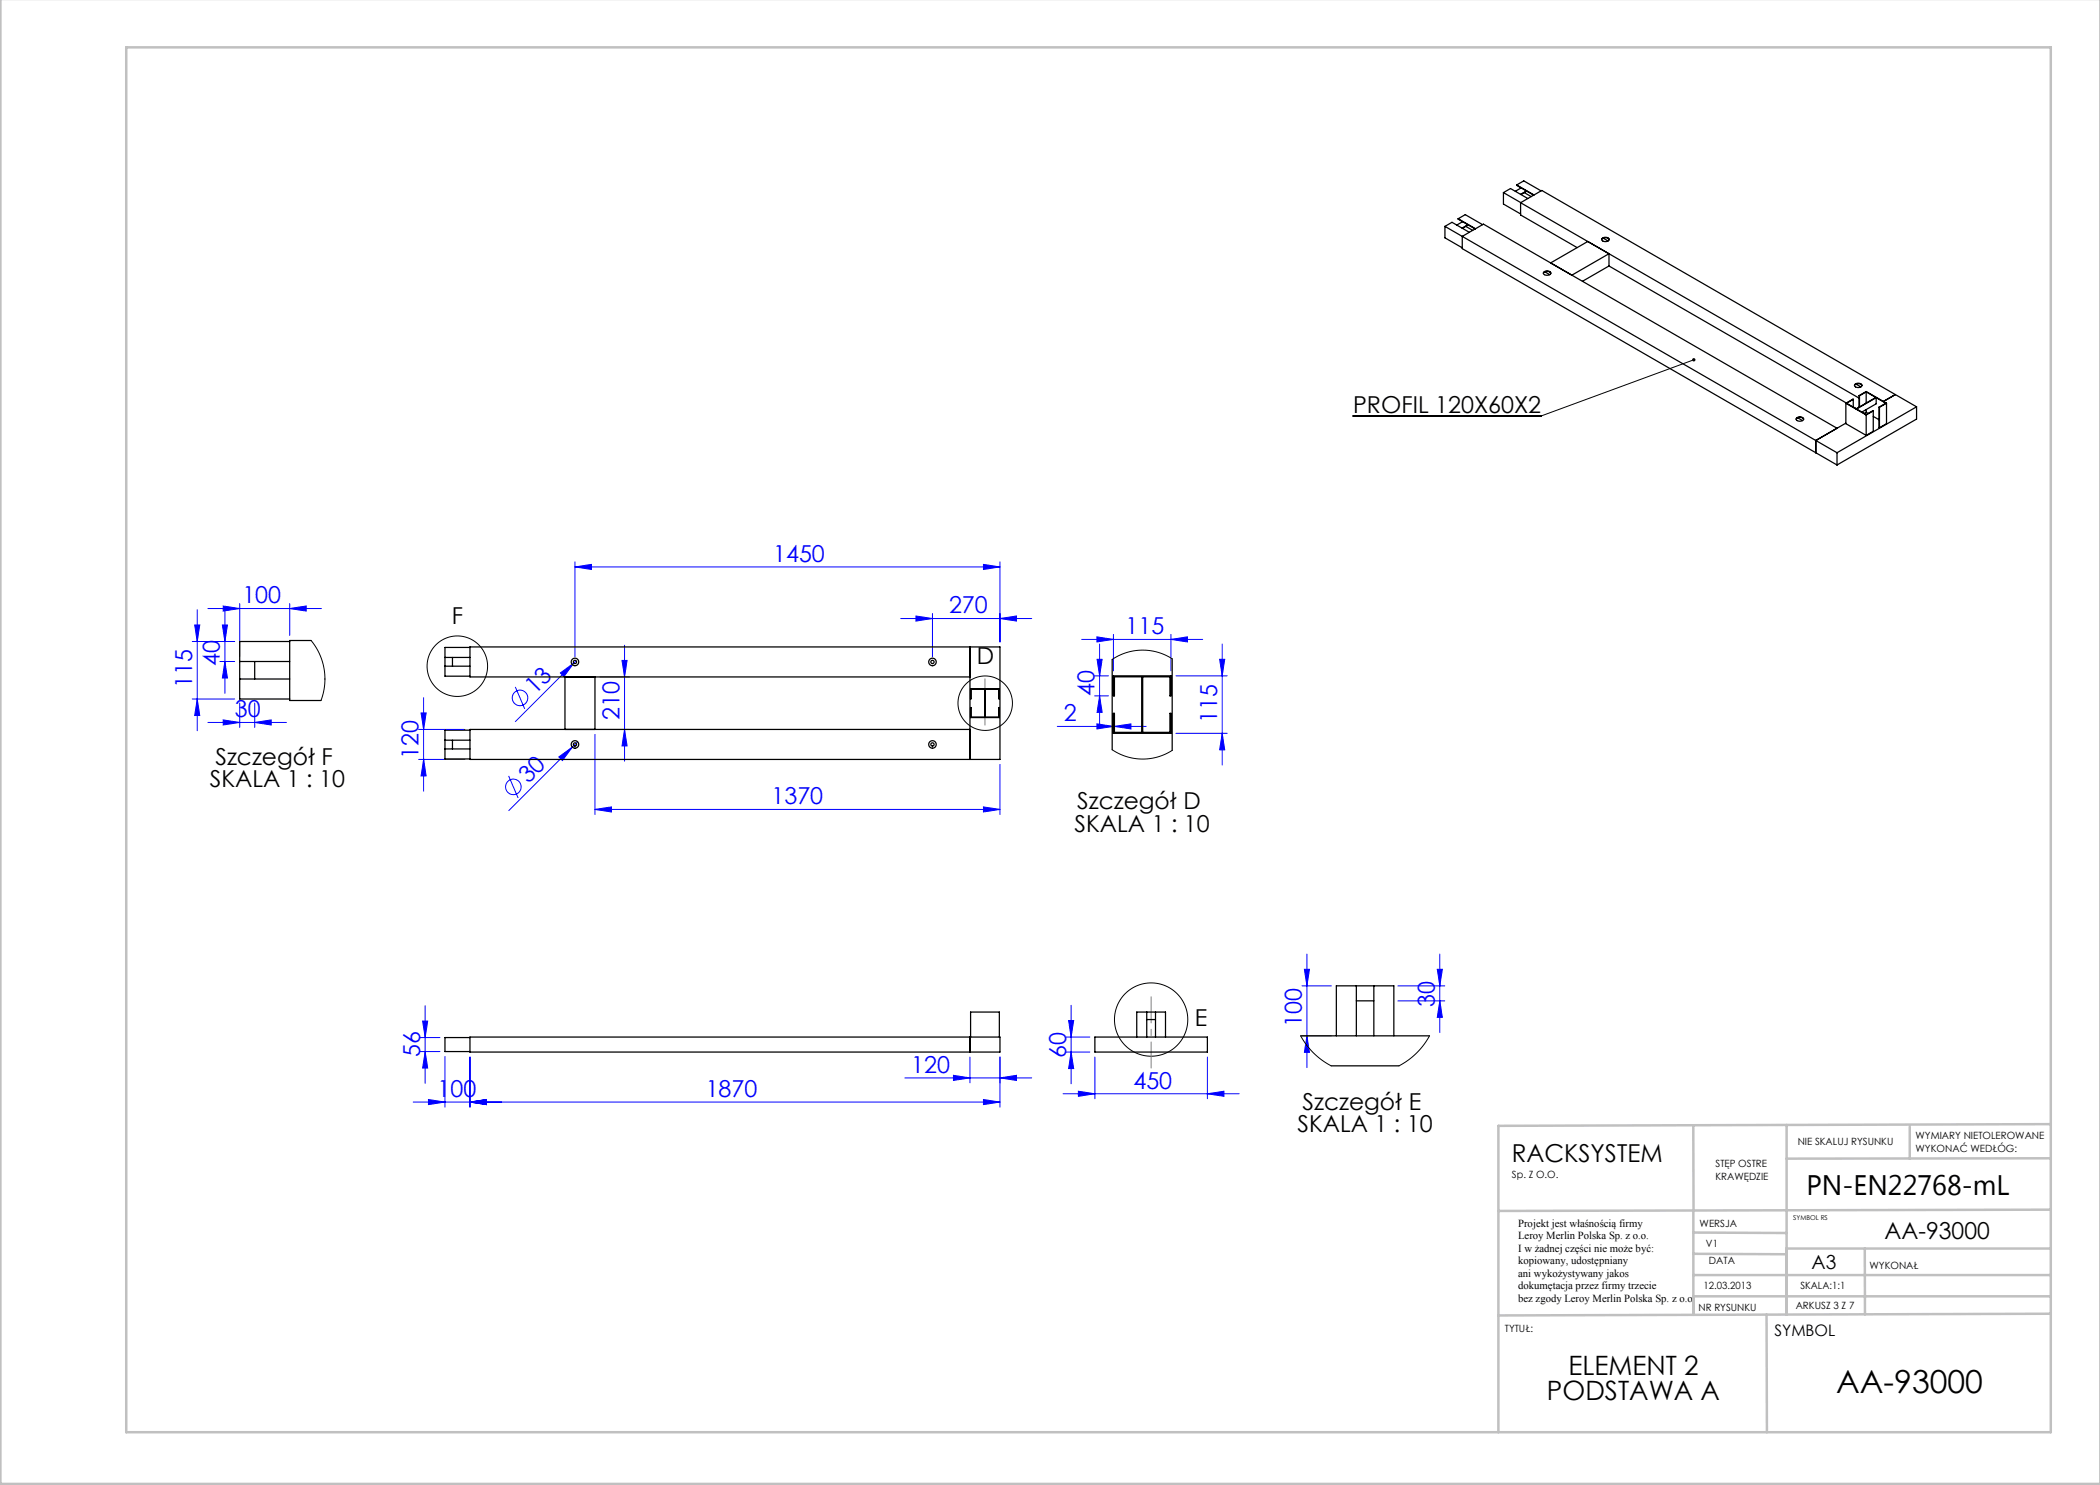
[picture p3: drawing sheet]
<svg xmlns="http://www.w3.org/2000/svg" width="420mm" height="297mm" viewBox="0 0 420 297" stroke-linecap="round" stroke-linejoin="round" font-family="sans-serif">
<g fill="none" stroke="#00f" stroke-width=".2">
<path d="M115 113.4l3.3-.5v1zM115 112.4v19M115 113.4h85M196.7 112.9l3.3 .5-3.3 .5zM200 112.4v16M38.4 139.8h8.5M38.9 125h1.1l-.6 3.3zM39.4 139.8l.6 3.3h-1.1zM39.4 122v24.2M41.6 121.7h22.7M44 132.3h2.9M44.5 125h1l-.5 3.3z"/>
<path d="M44.6 121.2l3.3 .5-3.3 .5zM45 132.3l.5 3.3h-1zM45 122v16.7M46.9 128.3h-8.5M47.9 120.7v10.6M57.9 121.7l3.3-.5v1zM57.9 120.7v6.4M84.7 139.5v18.7M103.1 137.4l1.8 4.4M112.1 134.6l2.7-2-2 2.7zM115.2 132.2l-12.1 12.1M120 135.4h5.9"/>
<path d="M124.4 132.1h1l-.5 3.3zM124.9 129v23.2M180.1 123.7h26.2M183.2 123.2l3.3 .5-3.3 .5zM186.5 122.7v8.7M200 123.7l3.3-.5v1zM216.3 127.9h24.2M218.9 135.2h2.8M218.9 139.2h2.8M219.4 127.4l3.3 .5-3.3 .5zM219.4 131.9h1l-.5 3.3zM219.9 139.2l.5 3.3h-1z"/>
<path d="M219.9 128.8v16.7M222.7 126.9v7.3M234.2 127.9l3.3-.5v1zM234.2 126.9v7.3M235.2 135.2h10.2M243.9 131.9h1l-.5 3.3zM244.4 128.8v24.2M41.6 144.5h15.7M44.6 144l3.3 .5-3.3 .5zM47.9 140.6v4.9M50.9 144.5l3.3-.5v1zM50.9 140.6v4.9"/>
<path d="M83.7 145.9h9.3M83.7 151.9h9.3M84.2 142.6h1l-.5 3.3zM84.7 151.9l.5 3.3h-1zM101.7 155.2l1.9 4.4M111.8 151.4l2.7-2-2 2.7zM115.5 148.4l-13.7 13.7M119 146.9v16M120 145.9h5.9M124.9 145.9l.5 3.3h-1zM200 152.9v10M211.5 145.3h17.7"/>
<path d="M219.4 144.8l3.3 .5-3.3 .5zM222.7 143.7v2.6M222.9 145.3l3.3-.5v1zM222.9 143.7v2.6M235.2 146.7h10.2M244.4 146.7l.5 3.3h-1zM119 161.9l3.3-.5v1zM119 161.9h81M196.7 161.4l3.3 .5-3.3 .5zM260.4 197.2h5.9M260.9 193.9h1l-.5 3.3zM261.4 190.8v22.7"/>
<path d="M279.6 197.2h9.4M287.5 193.9h1l-.5 3.3zM288 190.8v15.7M84 207.5h4M84 210.3h4M84.5 204.2h1l-.5 3.3zM85 201.2v15.5M85 210.3l.5 3.3h-1zM85.7 219.9l3.3 .5-3.3 .5zM89 211.3v10.1M94 211.4v10M181 215.6h25.3"/>
<path d="M190.7 215.1l3.3 .5-3.3 .5zM194 211.4v5.2M196.7 219.9l3.3 .5-3.3 .5zM200 215.6l3.3-.5v1zM200 211.4v10M212.6 218.8h35.2M213.2 207.4h4.8M213.2 210.4h4.8M213.7 204.1h1l-.5 3.3zM214.2 210.4l.5 3.3h-1zM214.2 201.1v15.7M215.7 218.2l3.3 .6-3.3 .5z"/>
<path d="M219 211.4v8.4M241.5 218.8l3.3-.6v1.1zM241.5 211.4v8.4M260.4 207.2h5.9M261.4 207.2l.5 3.3h-1zM279.6 200.2h9.4M288 200.2l.5 3.3h-1zM82.6 220.4h117.4M94 220.4l3.3-.5v1z"/>
<circle cx="104" cy="139.6" r="1.56"/>
<circle cx="102.7" cy="157.4" r="1.56"/>
</g>
<g fill="none" stroke="#000" stroke-width=".2">
<path d="M338.8 72l-30.6 11.2h-37.6"/>
<circle cx="91.5" cy="133.2" r="6.1"/>
<circle cx="197" cy="140.6" r="5.4"/>
<circle cx="230.2" cy="203.9" r="7.3"/>
</g>
<path d="M197 135.8v9.2" fill="none" stroke="#808080" stroke-width=".2" stroke-dasharray="15.2 1.3 1.3 1.3" stroke-dashoffset="12.5"/>
<path d="M230.2 199.4v14.2" fill="none" stroke="#808080" stroke-width=".2" stroke-dasharray="15.2 1.3 1.3 1.3" stroke-dashoffset="10"/>
<g fill="none" stroke="#c0c0c0" stroke-width=".5">
<path d="M.1 -.1v296.9h419.9M25.2 9.5h385v276.9h-385zM338.7 225.2v16.9M357.3 225v37.9M382 225.4v6.3M410.1 224.8l-110.4 .4v61.2M410.1 231.7h-52.8M338.7 259.3h71.5M338.7 255h71.5M338.7 250.8l18.6 .1M338.7 246.5l18.6 .1M338.7 242.1v20.9"/>
<path d="M373 249.7v13.2M410.1 241.9l-110.4 .3M410.2 249.7h-52.9v13.2M353.3 262.9l.1 23.5M410.2 262.7l-110.5 .4"/>
</g>
<path d="M338.5 71.7a.34 .34 0 0 1 .6 .1l-.3 .2 .3-.2a.34 .34 0 0 1-.4 .5 .34 .34 0 0 1-.2-.6z" fill="#000"/>
<g fill="#00f">
<path d="M111.8 151.4l2.7-2-2 2.7z"/>
<path d="M112.1 134.6l2.7-2-2 2.7z"/>
<path d="M200 215.6l3.3-.5v1zM190.7 215.1l3.3 .5-3.3 .5zM241.5 218.8l3.3-.6v1.1zM215.7 218.2l3.3 .6-3.3 .5zM222.9 145.3l3.3-.5v1zM219.4 144.8l3.3 .5-3.3 .5zM57.9 121.7l3.3-.5v1zM44.6 121.2l3.3 .5-3.3 .5z"/>
<path d="M94 220.4l3.3-.5v1zM196.7 219.9l3.3 .5-3.3 .5zM85.7 219.9l3.3 .5-3.3 .5zM94 220.4l3.3-.5v1z"/>
<path d="M119 161.9l3.3-.5v1zM196.7 161.4l3.3 .5-3.3 .5z"/>
<path d="M44.6 144l3.3 .5-3.3 .5zM50.9 144.5l3.3-.5v1z"/>
<path d="M200 123.7l3.3-.5v1zM183.2 123.2l3.3 .5-3.3 .5zM196.7 112.9l3.3 .5-3.3 .5zM115 113.4l3.3-.5v1z"/>
<path d="M243.9 131.9h1l-.5 3.3zM244.4 146.7l.5 3.3h-1z"/>
<path d="M84.2 142.6h1l-.5 3.3zM84.7 151.9l.5 3.3h-1zM213.7 204.1h1l-.5 3.3zM214.2 210.4l.5 3.3h-1z"/>
<path d="M84.5 204.2h1l-.5 3.3zM85 210.3l.5 3.3h-1z"/>
<path d="M44.5 125h1l-.5 3.3zM45 132.3l.5 3.3h-1z"/>
<path d="M287.5 193.9h1l-.5 3.3zM288 200.2l.5 3.3h-1zM38.9 125h1.1l-.6 3.3zM39.4 139.8l.6 3.3h-1.1z"/>
<path d="M261.4 207.2l.5 3.3h-1zM260.9 193.9h1l-.5 3.3z"/>
<path d="M124.4 132.1h1l-.5 3.3zM124.9 145.9l.5 3.3h-1z"/>
<path d="M219.9 139.2l.5 3.3h-1zM219.4 131.9h1l-.5 3.3z"/>
<path d="M219.4 127.4l3.3 .5-3.3 .5zM234.2 127.9l3.3-.5v1z"/>
</g>
<g fill="none" stroke="#000" stroke-width=".25">
<path d="M300.7 38.5l1.4-.8 3.5 2M300.7 38.5l71.1 41.1M300.7 38.5v2.3l3.4 2M303.3 37l3.5 2M303.3 37l3.4 2M303.3 37l1.5-.8 3.4 2M304.2 37.6l-1.1 .7M304.9 38.5l1.3 .8M305.3 38.2l-1.2 .7M305.4 38.2l-1.2 .7M289 45.3l1.4-.8 3.5 2M289 45.3l74.2 42.8"/>
<path d="M289 45.3v2.3l3.5 2M291.6 43.7l1.5-.8 3.4 2M291.6 43.7l3.5 2M291.6 43.7l3.4 2.1M292.5 44.3l-1.1 .7M293.2 45.3l1.3 .8M293.6 45l-1.2 .6M293.7 45l-1.2 .7M308.7 54.7a.91 .91 0 0 1 1.5 0M308.8 54.4a.83 .83 0 0 1 1.4 .3 .86 .86 0 0 1-1.5-.1zM309 54.4l1 .5M315.4 49.5l-11.3-6.5v-2.5l4.3-2.4 70.7 40.8"/>
<path d="M320.3 47.9a.91 .91 0 0 1 1.5 0M320.5 47.6a.83 .83 0 0 1 1.3 .4 .86 .86 0 0 1-1.5-.2zM320.6 47.6l1 .6M321.8 53.2l47.5 27.4M321.8 50.7l-4.2-2.4-7.5 4.3M321.8 50.7l-7.4 4.3M321.8 50.7v2.5M321.8 53.2l-5.3 3.1M370.7 79.9l-1.4 .7 3.9 2.3 1.5-.7M370.7 79.9l-1.5 .7M370.7 79.9v1.5M370.9 77.1a.91 .91 0 0 1 1.5 0"/>
<path d="M371 76.8a.83 .83 0 0 1 1.4 .4 .86 .86 0 0 1-1.5-.2zM371.2 76.8l1 .6M371.8 79.1l.1 .1M371.8 79.1l1.4-.8 4.1 2.3M371.8 79.1v2.3M371.9 79.2v2.2M373.2 78.4l4 2.2-1.4 .8M373.2 78.4l-1.3 .8M373.2 78.4v2.2M375.2 79.5l-4 2.3M379.1 78.9l-2.4 1.4M379.1 78.9l4.2 2.5"/>
<path d="M359.2 83.9a.91 .91 0 0 1 1.5 0M359.4 83.6a.83 .83 0 0 1 1.3 .3 .86 .86 0 0 1-1.5-.1zM359.5 83.6l1 .5M363.2 88.1v2.4M363.2 88.1l4.2 2.4M367.4 85.6l-70.7-40.8-4.2 2.5v2.4l74.9 43.3M367.4 90.5v2.5M369.2 80.6l4 2.4M369.2 80.6v4.1l4 2.4M369.2 84.6l-6 3.5M371.3 81.8l3.9-2.3v1.3l-2.8 1.6M373.2 82.5l.4 .2"/>
<path d="M373.2 81.9v.6M373.2 83v4.1M373.2 82.5l-.4 .2M374.7 82.2v4.1l-1.5 .8M374.7 83.3l1.1 .7M374.7 82.2l-1.5 .8M375.8 81.4l.1 .1M375.8 81.4l.1 4.1M375.9 81.5v4M377.3 80.6l-1.4 .9M377.3 80.6v4.1l-1.4 .8M383.3 81.4l-15.9 9.1"/>
<path d="M383.3 81.4v2.4l-15.9 9.2M47.9 132.3h10M47.9 135.8h10M50.9 132.3v3.5M57.9 128.3h-10v11.5h10M62.2 128.1h-4.3v12h6.3M89 131.5h5M89 133.2h5M90.5 131.5v1.7M94 129.5h-5v5.7h5M113 135.4v10.5M119 135.4v10.5"/>
<path d="M194 129.4v22.5M194 135.4h-100v-6h106v22.5h-106v-6h100M194.1 137.8h5.8v2h-.1v-1.9h-5.6l-.1 1.9zM196.9 137.9v5.5M197 137.9v5.5M222.4 131.9v18M222.7 135.2h11.5v4h-.2v-3.8h-11.1v3.8h-.2zM228.3 135.4v11.1M228.5 135.4v11.1M234.4 131.8v18.3M89 149.8h5M89 148h5"/>
<path d="M90.5 148v1.8M94 146h-5v5.8h5M194.1 141.5l.1 1.9h5.6v-1.9h.1v2h-5.8zM222.7 142.7h.2v3.8h11.1v-3.8h.2v4h-11.5zM271.3 197.2v10M274.8 197.2v10M94 207.5h-5v2.8h5M94 207.4h106v3h-106zM194 207.4v3M194.1 207.4v-5h5.8v5M219 207.4h22.5v3h-22.5zM227.4 207.4v-5h5.7v5"/>
<path d="M229.4 203.9h1.7M229.4 202.4v5M231.1 202.4v5M260.1 207.2h25.8M266.2 213.2h13.6M267.3 207.2v-10h11.5v10M271.3 200.2h3.5"/>
<circle cx="115" cy="132.4" r=".33"/>
<circle cx="115" cy="132.4" r=".75"/>
<circle cx="186.5" cy="132.4" r=".75"/>
<circle cx="186.5" cy="132.4" r=".32"/>
<circle cx="115" cy="148.9" r=".33"/>
<circle cx="115" cy="148.9" r=".75"/>
<circle cx="186.5" cy="148.9" r=".75"/>
<circle cx="186.5" cy="148.9" r=".32"/>
</g>
<path d="M62.2 128.1l.9 1.3 .8 1.4 .6 1.5 .3 1.5 .2 1.6-.1 1.6-.2 1.6-.5 1.5M234.4 131.8l-1.4-.8-1.5-.6-1.6-.3-1.5-.1-1.6 .2-1.5 .3-1.5 .6-1.4 .8M222.4 149.9l1.4 .8 1.5 .6 1.5 .4 1.6 .1 1.6-.1 1.6-.3 1.5-.6 1.3-.7M260.1 207.2l1.2 1.8 1.4 1.6 1.7 1.4 1.8 1.2M285.9 207.2l-1.2 1.8-1.4 1.6-1.7 1.4-1.8 1.2" fill="none" stroke="#000" stroke-width=".2"/>
<text font-size="6.3" x="367.2" y="278.5">AA-93000</text>
<text font-size="5.6" x="361.3" y="239.1">PN-EN22768-mL</text>
<g font-size="5.3">
<text x="313.7" y="274.9">ELEMENT 2</text>
<text x="309.4" y="280">PODSTAWA A</text>
</g>
<text font-size="4.9" x="302.4" y="232.4">RACKSYSTEM</text>
<g font-size="4.7">
<text x="270.6" y="82.6">PROFIL 120X60X2</text>
<text x="90.3" y="124.9">F</text>
<text x="195.3" y="132.9">D</text>
<text x="43.1" y="152.9">Szczegół F</text>
<text x="42" y="157.5">SKALA 1 : 10</text>
<text x="215.4" y="161.9">Szczegół D</text>
<text x="214.9" y="166.4">SKALA 1 : 10</text>
<text x="238.9" y="205.3">E</text>
<text x="260.5" y="222">Szczegół E</text>
<text x="259.5" y="226.5">SKALA 1 : 10</text>
<text x="376.9" y="247.8">AA-93000</text>
</g>
<g font-size="4.7" fill="#00f">
<text x="154.6" y="112.4">1450</text>
<text x="48.5" y="120.7">100</text>
<text x="189.8" y="122.7">270</text>
<text x="225.1" y="126.9">115</text>
<text x="38.4" y="137.6" transform="rotate(-90 38.4 137.6)">115</text>
<text x="44" y="133.2" transform="rotate(-90 44 133.2)">40</text>
<text x="46.9" y="143.5">30</text>
<text x="107" y="139" transform="rotate(-45 107 139)">13</text>
<text x="123.9" y="144" transform="rotate(-90 123.9 144)">210</text>
<text x="218.9" y="139.2" transform="rotate(-90 218.9 139.2)">40</text>
<text x="212.7" y="144.3">2</text>
<text x="243.4" y="144.6" transform="rotate(-90 243.4 144.6)">115</text>
<text x="83.7" y="151.8" transform="rotate(-90 83.7 151.8)">120</text>
<text x="105.7" y="156.8" transform="rotate(-45 105.7 156.8)">30</text>
<text x="154.3" y="160.9">1370</text>
<text x="287" y="201.4" transform="rotate(-90 287 201.4)">30</text>
<text x="260.4" y="205.4" transform="rotate(-90 260.4 205.4)">100</text>
<text x="84" y="211.5" transform="rotate(-90 84 211.5)">56</text>
<text x="182.3" y="214.6">120</text>
<text x="213.2" y="211.6" transform="rotate(-90 213.2 211.6)">60</text>
<text x="87.5" y="219.4">100</text>
<text x="141.1" y="219.4">1870</text>
<text x="226.7" y="217.7">450</text>
</g>
<text font-size="3.9" x="362.3" y="253.8">A3</text>
<text font-size="3.2" x="354.9" y="267.2">SYMBOL</text>
<g font-size="2.2">
<text x="303.6" y="245.3">Projekt jest właśnością firmy</text>
<text x="303.6" y="247.8">Leroy Merlin Polska Sp. z o.o.</text>
<text x="303.6" y="250.3">I w żadnej części nie może być:</text>
<text x="303.6" y="252.8">kopiowany, udostępniany</text>
<text x="303.6" y="255.3">ani wykożystywany jakos</text>
<text x="303.6" y="257.8">dokumętacja przez firmy trzecie</text>
<text x="303.6" y="260.3">bez zgody Leroy Merlin Polska Sp. z o.o.</text>
</g>
<g font-size="2">
<text x="383.1" y="227.9">WYMIARY NIETOLEROWANE</text>
<text x="343.1" y="233.4">STĘP OSTRE</text>
<text x="359.5" y="228.9">NIE SKALUJ RYSUNKU</text>
<text x="383.1" y="230.4">WYKONAĆ WEDŁÓG:</text>
<text x="302.4" y="235.5">Sp. Z O.O.</text>
<text x="343.1" y="235.9">KRAWĘDZIE</text>
<text x="339.9" y="245.4">WERSJA</text>
<text x="341.2" y="249.4">V1</text>
<text x="340.7" y="257.7">12.03.2013</text>
<text x="341.8" y="252.9">DATA</text>
<text x="360.1" y="257.7">SKALA:1:1</text>
<text x="373.9" y="253.8">WYKONAŁ</text>
<text x="339.7" y="262.3">NR RYSUNKU</text>
<text x="359.1" y="261.8">ARKUSZ 3 Z 7</text>
<text x="301" y="266.4">TYTUŁ:</text>
</g>
<text font-size="1.3" x="358.7" y="244">SYMBOL RS</text>
</svg>
